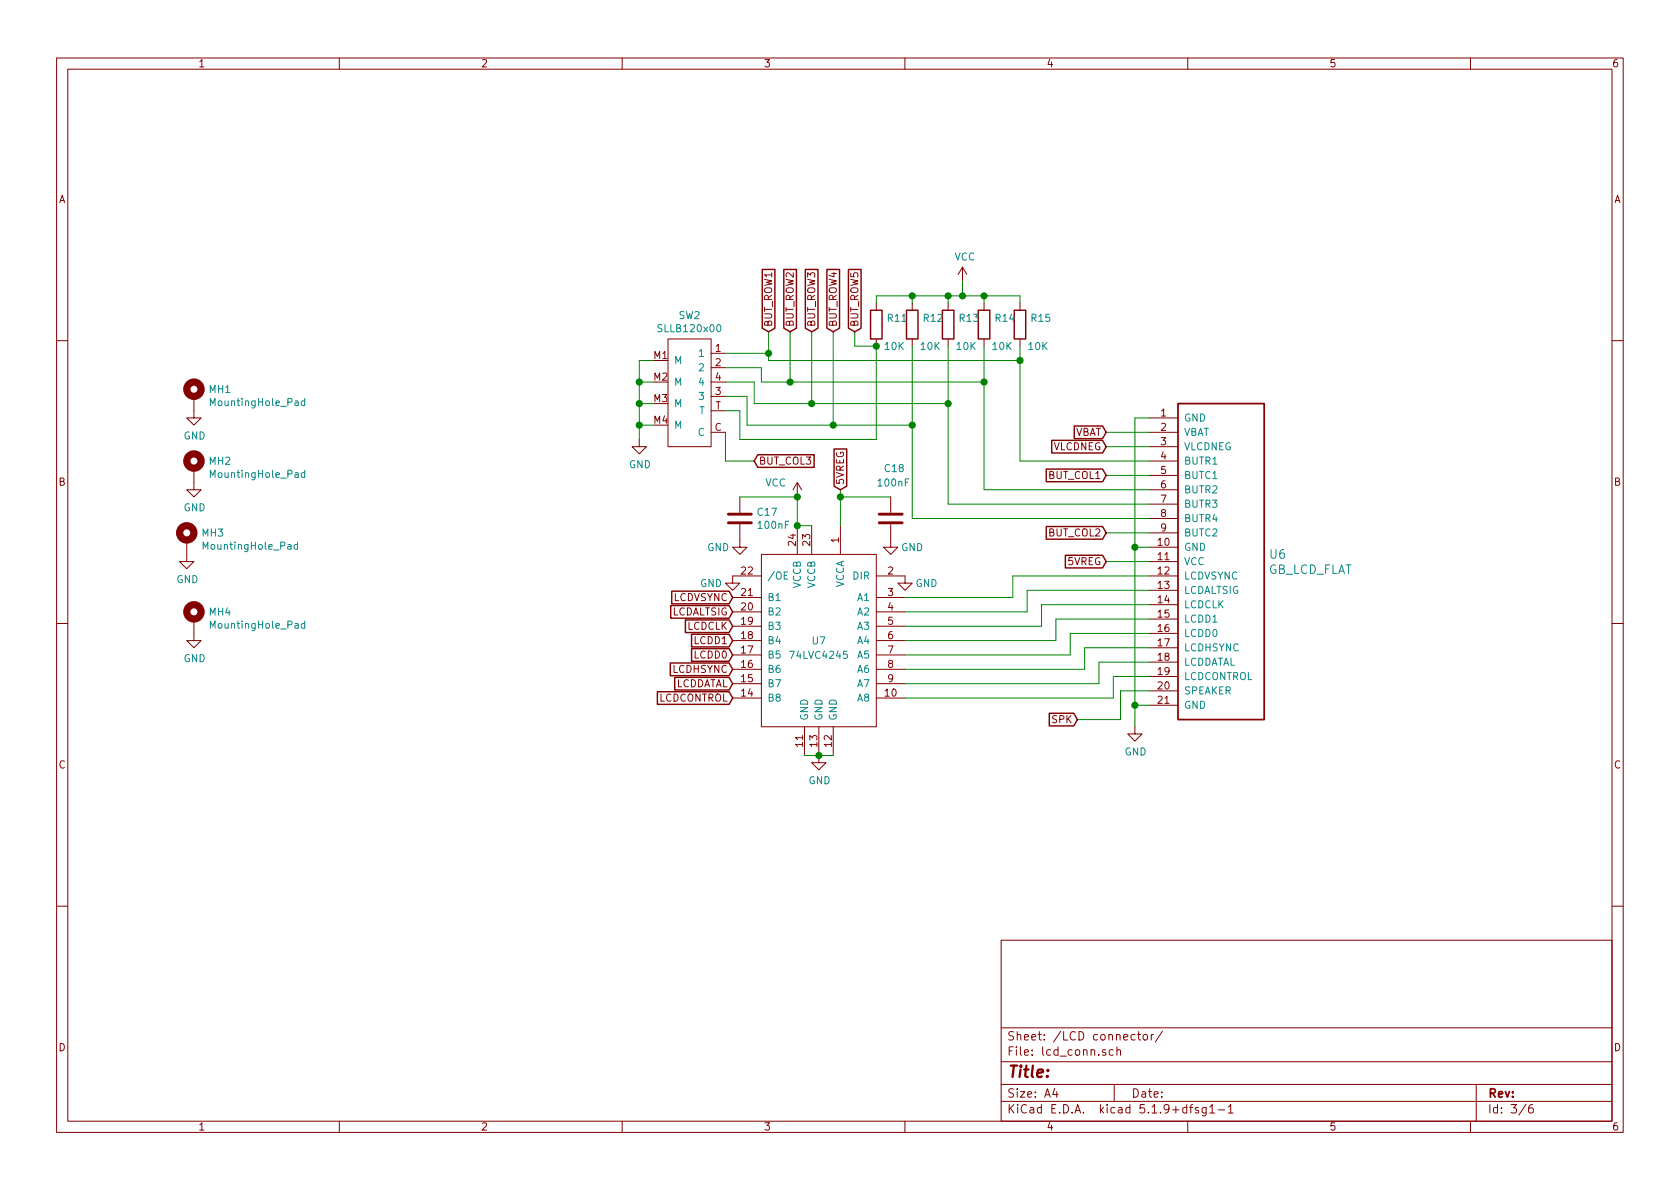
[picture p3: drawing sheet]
EESchema Schematic File Version 4
LIBS:dmgplus-cache
EELAYER 26 0
EELAYER END
$Descr A4 11693 8268
encoding utf-8
Sheet 3 6
Title ""
Date ""
Rev ""
Comp ""
Comment1 ""
Comment2 ""
Comment3 ""
Comment4 ""
$EndDescr
$Comp
L gb_lcdflat:GB_LCD_FLAT U6
U 1 1
P 8000 2900
F 0 "U6" H 8831 1953 60  0000 L CNN
F 1 "GB_LCD_FLAT" H 8831 1847 60  0000 L CNN
F 2 "dmg_footprints:fpc_conn_21pin" H 8000 2900 50  0001 C CNN
F 3 "" H 8000 2900 50  0001 C CNN
	1    8000 2900
	1    0    0    -1  
$EndComp
$Comp
L power:GND #PWR036
U 1 1
P 7900 5050
F 0 "#PWR036" H 7900 4800 50  0001 C CNN
F 1 "GND" H 7905 4877 50  0000 C CNN
F 2 "" H 7900 5050 50  0001 C CNN
F 3 "" H 7900 5050 50  0001 C CNN
	1    7900 5050
	1    0    0    -1  
$EndComp
Wire Wire Line
	8000 2900 7900 2900
Wire Wire Line
	7900 2900 7900 3800
Wire Wire Line
	8000 4900 7900 4900
Connection ~ 7900 4900
Wire Wire Line
	7900 4900 7900 5050
Wire Wire Line
	8000 3800 7900 3800
Connection ~ 7900 3800
Wire Wire Line
	7900 3800 7900 4900
Wire Wire Line
	7700 3000 8000 3000
Wire Wire Line
	8000 3100 7700 3100
Text GLabel 7700 3000 0    50   Input ~ 0
VBAT
Text GLabel 7700 3100 0    50   Input ~ 0
VLCDNEG
$Comp
L 74lvc4245:74LVC4245 U7
U 1 1
P 5700 4450
F 0 "U7" H 5700 4450 50  0000 C CNN
F 1 "74LVC4245" H 5700 4350 50  0000 C CNN
F 2 "Package_SO:TSSOP-24_4.4x7.8mm_P0.65mm" H 5100 4650 50  0001 C CNN
F 3 "" H 5100 4650 50  0001 C CNN
	1    5700 4450
	-1   0    0    -1  
$EndComp
Text GLabel 5850 3400 1    50   Input ~ 0
5VREG
Wire Wire Line
	5850 3650 5850 3450
$Comp
L Device:C C18
U 1 1
P 6200 3600
F 0 "C18" H 6150 3950 50  0000 L CNN
F 1 "100nF" H 6100 3850 50  0000 L CNN
F 2 "Capacitor_SMD:C_0603_1608Metric" H 6238 3450 50  0001 C CNN
F 3 "~" H 6200 3600 50  0001 C CNN
	1    6200 3600
	1    0    0    -1  
$EndComp
$Comp
L power:GND #PWR033
U 1 1
P 6200 3750
F 0 "#PWR033" H 6200 3500 50  0001 C CNN
F 1 "GND" H 6350 3700 50  0000 C CNN
F 2 "" H 6200 3750 50  0001 C CNN
F 3 "" H 6200 3750 50  0001 C CNN
	1    6200 3750
	1    0    0    -1  
$EndComp
Wire Wire Line
	5850 3450 6200 3450
Connection ~ 5850 3450
Wire Wire Line
	5850 3450 5850 3400
$Comp
L power:VCC #PWR031
U 1 1
P 5550 3450
F 0 "#PWR031" H 5550 3300 50  0001 C CNN
F 1 "VCC" H 5400 3550 50  0000 C CNN
F 2 "" H 5550 3450 50  0001 C CNN
F 3 "" H 5550 3450 50  0001 C CNN
	1    5550 3450
	1    0    0    -1  
$EndComp
$Comp
L Device:C C17
U 1 1
P 5150 3600
F 0 "C17" H 5265 3646 50  0000 L CNN
F 1 "100nF" H 5265 3555 50  0000 L CNN
F 2 "Capacitor_SMD:C_0603_1608Metric" H 5188 3450 50  0001 C CNN
F 3 "~" H 5150 3600 50  0001 C CNN
	1    5150 3600
	1    0    0    -1  
$EndComp
$Comp
L power:GND #PWR032
U 1 1
P 5150 3750
F 0 "#PWR032" H 5150 3500 50  0001 C CNN
F 1 "GND" H 5000 3700 50  0000 C CNN
F 2 "" H 5150 3750 50  0001 C CNN
F 3 "" H 5150 3750 50  0001 C CNN
	1    5150 3750
	1    0    0    -1  
$EndComp
Wire Wire Line
	5150 3450 5550 3450
Wire Wire Line
	5550 3650 5550 3450
$Comp
L power:GND #PWR037
U 1 1
P 5700 5250
F 0 "#PWR037" H 5700 5000 50  0001 C CNN
F 1 "GND" H 5705 5077 50  0000 C CNN
F 2 "" H 5700 5250 50  0001 C CNN
F 3 "" H 5700 5250 50  0001 C CNN
	1    5700 5250
	1    0    0    -1  
$EndComp
Text GLabel 7700 3900 0    50   Input ~ 0
5VREG
Wire Wire Line
	8000 4000 7050 4000
Wire Wire Line
	7050 4000 7050 4150
Wire Wire Line
	7050 4150 6300 4150
Wire Wire Line
	8000 4100 7150 4100
Wire Wire Line
	7150 4100 7150 4250
Wire Wire Line
	7150 4250 6300 4250
Wire Wire Line
	8000 4200 7250 4200
Wire Wire Line
	7250 4200 7250 4350
Wire Wire Line
	8000 4300 7350 4300
Wire Wire Line
	7350 4300 7350 4450
Wire Wire Line
	8000 4400 7450 4400
Wire Wire Line
	7450 4400 7450 4550
Wire Wire Line
	8000 4500 7550 4500
Wire Wire Line
	7550 4500 7550 4650
Wire Wire Line
	7550 4650 6300 4650
Wire Wire Line
	8000 4600 7650 4600
Wire Wire Line
	7650 4600 7650 4750
Wire Wire Line
	7650 4750 6300 4750
Wire Wire Line
	8000 4700 7750 4700
Wire Wire Line
	7750 4700 7750 4850
Wire Wire Line
	7750 4850 6300 4850
Wire Wire Line
	8000 4800 7800 4800
Wire Wire Line
	7800 4800 7800 5000
Wire Wire Line
	7800 5000 7500 5000
Text GLabel 7500 5000 0    50   Input ~ 0
SPK
Wire Wire Line
	6300 4350 7250 4350
Wire Wire Line
	6300 4450 7350 4450
Wire Wire Line
	6300 4550 7450 4550
Wire Wire Line
	5600 5250 5700 5250
Connection ~ 5700 5250
Wire Wire Line
	5700 5250 5800 5250
Wire Wire Line
	5550 3650 5650 3650
Connection ~ 5550 3650
Connection ~ 5550 3450
$Comp
L power:GND #PWR035
U 1 1
P 6300 4000
F 0 "#PWR035" H 6300 3750 50  0001 C CNN
F 1 "GND" H 6450 3950 50  0000 C CNN
F 2 "" H 6300 4000 50  0001 C CNN
F 3 "" H 6300 4000 50  0001 C CNN
	1    6300 4000
	1    0    0    -1  
$EndComp
$Comp
L power:GND #PWR034
U 1 1
P 5100 4000
F 0 "#PWR034" H 5100 3750 50  0001 C CNN
F 1 "GND" H 4950 3950 50  0000 C CNN
F 2 "" H 5100 4000 50  0001 C CNN
F 3 "" H 5100 4000 50  0001 C CNN
	1    5100 4000
	1    0    0    -1  
$EndComp
Text GLabel 5100 4150 0    50   Input ~ 0
LCDVSYNC
Text GLabel 5100 4250 0    50   Input ~ 0
LCDALTSIG
Text GLabel 5100 4350 0    50   Input ~ 0
LCDCLK
Text GLabel 5100 4450 0    50   Input ~ 0
LCDD1
Text GLabel 5100 4550 0    50   Input ~ 0
LCDD0
Text GLabel 5100 4650 0    50   Input ~ 0
LCDHSYNC
Text GLabel 5100 4750 0    50   Input ~ 0
LCDDATAL
Text GLabel 5100 4850 0    50   Input ~ 0
LCDCONTROL
$Comp
L Device:R R15
U 1 1
P 7100 2250
F 0 "R15" H 7170 2296 50  0000 L CNN
F 1 "10K" H 7150 2100 50  0000 L CNN
F 2 "Resistor_SMD:R_0603_1608Metric" V 7030 2250 50  0001 C CNN
F 3 "~" H 7100 2250 50  0001 C CNN
	1    7100 2250
	1    0    0    -1  
$EndComp
$Comp
L Device:R R14
U 1 1
P 6850 2250
F 0 "R14" H 6920 2296 50  0000 L CNN
F 1 "10K" H 6900 2100 50  0000 L CNN
F 2 "Resistor_SMD:R_0603_1608Metric" V 6780 2250 50  0001 C CNN
F 3 "~" H 6850 2250 50  0001 C CNN
	1    6850 2250
	1    0    0    -1  
$EndComp
$Comp
L Device:R R13
U 1 1
P 6600 2250
F 0 "R13" H 6670 2296 50  0000 L CNN
F 1 "10K" H 6650 2100 50  0000 L CNN
F 2 "Resistor_SMD:R_0603_1608Metric" V 6530 2250 50  0001 C CNN
F 3 "~" H 6600 2250 50  0001 C CNN
	1    6600 2250
	1    0    0    -1  
$EndComp
$Comp
L Device:R R12
U 1 1
P 6350 2250
F 0 "R12" H 6420 2296 50  0000 L CNN
F 1 "10K" H 6400 2100 50  0000 L CNN
F 2 "Resistor_SMD:R_0603_1608Metric" V 6280 2250 50  0001 C CNN
F 3 "~" H 6350 2250 50  0001 C CNN
	1    6350 2250
	1    0    0    -1  
$EndComp
Text GLabel 5350 2300 1    50   Input ~ 0
BUT_ROW1
Text GLabel 5500 2300 1    50   Input ~ 0
BUT_ROW2
Text GLabel 5650 2300 1    50   Input ~ 0
BUT_ROW3
Text GLabel 5800 2300 1    50   Input ~ 0
BUT_ROW4
Wire Wire Line
	8000 3200 7100 3200
Wire Wire Line
	7100 3200 7100 2500
Connection ~ 7100 2500
Wire Wire Line
	7100 2500 7100 2400
Wire Wire Line
	6850 2400 6850 2650
Wire Wire Line
	6850 3400 8000 3400
Wire Wire Line
	8000 3500 6600 3500
Wire Wire Line
	6600 3500 6600 2800
Wire Wire Line
	6350 2400 6350 2950
Wire Wire Line
	6350 3600 8000 3600
Wire Wire Line
	6350 2100 6350 2050
Wire Wire Line
	6350 2050 6600 2050
Wire Wire Line
	7100 2050 7100 2100
Wire Wire Line
	6850 2100 6850 2050
Connection ~ 6850 2050
Wire Wire Line
	6850 2050 7100 2050
Wire Wire Line
	6600 2050 6600 2100
Connection ~ 6600 2050
Wire Wire Line
	6600 2050 6700 2050
Wire Wire Line
	6700 2050 6700 1950
Connection ~ 6700 2050
Wire Wire Line
	6700 2050 6850 2050
$Comp
L power:VCC #PWR029
U 1 1
P 6700 1950
F 0 "#PWR029" H 6700 1800 50  0001 C CNN
F 1 "VCC" H 6717 2123 50  0000 C CNN
F 2 "" H 6700 1950 50  0001 C CNN
F 3 "" H 6700 1950 50  0001 C CNN
	1    6700 1950
	1    0    0    -1  
$EndComp
Connection ~ 6850 2650
Wire Wire Line
	6850 2650 6850 3400
Connection ~ 6600 2800
Wire Wire Line
	6600 2800 6600 2400
Connection ~ 6350 2950
Wire Wire Line
	6350 2950 6350 3600
Text GLabel 7700 3300 0    50   Input ~ 0
BUT_COL1
Text GLabel 7700 3700 0    50   Input ~ 0
BUT_COL2
Wire Wire Line
	7700 3300 8000 3300
Wire Wire Line
	7700 3700 8000 3700
$Comp
L alps_sllb120x00:SLLB120x00 SW2
U 1 1
P 4850 2700
F 0 "SW2" H 4900 3215 50  0000 C CNN
F 1 "SLLB120x00" H 4900 3124 50  0000 C CNN
F 2 "alps_lever_and_push:Alps_SLLB120x00" H 4850 2700 50  0001 C CNN
F 3 "" H 4850 2700 50  0001 C CNN
	1    4850 2700
	-1   0    0    -1  
$EndComp
Wire Wire Line
	5350 2500 5350 2450
Wire Wire Line
	5350 2450 5050 2450
Wire Wire Line
	5350 2500 7100 2500
Wire Wire Line
	5050 2550 5300 2550
Wire Wire Line
	5300 2550 5300 2650
Wire Wire Line
	5300 2650 5500 2650
Wire Wire Line
	5050 2650 5250 2650
Wire Wire Line
	5250 2650 5250 2800
Wire Wire Line
	5250 2800 5650 2800
Wire Wire Line
	5050 2750 5200 2750
Wire Wire Line
	5200 2750 5200 2950
Wire Wire Line
	5200 2950 5800 2950
$Comp
L power:GND #PWR030
U 1 1
P 4450 3050
F 0 "#PWR030" H 4450 2800 50  0001 C CNN
F 1 "GND" H 4455 2877 50  0000 C CNN
F 2 "" H 4450 3050 50  0001 C CNN
F 3 "" H 4450 3050 50  0001 C CNN
	1    4450 3050
	1    0    0    -1  
$EndComp
Wire Wire Line
	4550 2500 4450 2500
Wire Wire Line
	4450 2500 4450 2650
Wire Wire Line
	4550 2650 4450 2650
Connection ~ 4450 2650
Wire Wire Line
	4550 2800 4450 2800
Wire Wire Line
	4450 2650 4450 2800
Connection ~ 4450 2800
Wire Wire Line
	4450 2800 4450 2950
Wire Wire Line
	4550 2950 4450 2950
Connection ~ 4450 2950
Wire Wire Line
	4450 2950 4450 3050
Text GLabel 5250 3200 2    50   Input ~ 0
BUT_COL3
Text GLabel 5950 2300 1    50   Input ~ 0
BUT_ROW5
$Comp
L Device:R R11
U 1 1
P 6100 2250
F 0 "R11" H 6170 2296 50  0000 L CNN
F 1 "10K" H 6150 2100 50  0000 L CNN
F 2 "Resistor_SMD:R_0603_1608Metric" V 6030 2250 50  0001 C CNN
F 3 "~" H 6100 2250 50  0001 C CNN
	1    6100 2250
	1    0    0    -1  
$EndComp
Wire Wire Line
	6350 2050 6100 2050
Wire Wire Line
	6100 2050 6100 2100
Connection ~ 6350 2050
Wire Wire Line
	6100 2400 6100 3050
Wire Wire Line
	6100 3050 5150 3050
Wire Wire Line
	5150 3050 5150 2850
Wire Wire Line
	5150 2850 5050 2850
Wire Wire Line
	6100 2400 5950 2400
Wire Wire Line
	5950 2400 5950 2300
Connection ~ 6100 2400
Wire Wire Line
	5350 2300 5350 2450
Connection ~ 5350 2450
Wire Wire Line
	5500 2300 5500 2650
Connection ~ 5500 2650
Wire Wire Line
	5500 2650 6850 2650
Wire Wire Line
	5650 2300 5650 2800
Connection ~ 5650 2800
Wire Wire Line
	5650 2800 6600 2800
Wire Wire Line
	5800 2300 5800 2950
Connection ~ 5800 2950
Wire Wire Line
	5800 2950 6350 2950
Wire Wire Line
	5050 3000 5050 3200
Wire Wire Line
	5050 3200 5250 3200
Wire Wire Line
	7700 3900 8000 3900
$Comp
L Mechanical:MountingHole_Pad MH1
U 1 1
P 1350 2750
F 0 "MH1" H 1450 2801 50  0000 L CNN
F 1 "MountingHole_Pad" H 1450 2710 50  0000 L CNN
F 2 "dmg_footprints:dmg_grounding_square" H 1350 2750 50  0001 C CNN
F 3 "~" H 1350 2750 50  0001 C CNN
	1    1350 2750
	1    0    0    -1  
$EndComp
$Comp
L Mechanical:MountingHole_Pad MH2
U 1 1
P 1350 3250
F 0 "MH2" H 1450 3301 50  0000 L CNN
F 1 "MountingHole_Pad" H 1450 3210 50  0000 L CNN
F 2 "dmg_footprints:dmg_grounding_square" H 1350 3250 50  0001 C CNN
F 3 "~" H 1350 3250 50  0001 C CNN
	1    1350 3250
	1    0    0    -1  
$EndComp
$Comp
L Mechanical:MountingHole_Pad MH3
U 1 1
P 1300 3750
F 0 "MH3" H 1400 3801 50  0000 L CNN
F 1 "MountingHole_Pad" H 1400 3710 50  0000 L CNN
F 2 "dmg_footprints:dmg_groundhole_square" H 1300 3750 50  0001 C CNN
F 3 "~" H 1300 3750 50  0001 C CNN
	1    1300 3750
	1    0    0    -1  
$EndComp
$Comp
L Mechanical:MountingHole_Pad MH4
U 1 1
P 1350 4300
F 0 "MH4" H 1450 4351 50  0000 L CNN
F 1 "MountingHole_Pad" H 1450 4260 50  0000 L CNN
F 2 "dmg_footprints:dmg_groundhole_square" H 1350 4300 50  0001 C CNN
F 3 "~" H 1350 4300 50  0001 C CNN
	1    1350 4300
	1    0    0    -1  
$EndComp
$Comp
L power:GND #PWR090
U 1 1
P 1350 4400
F 0 "#PWR090" H 1350 4150 50  0001 C CNN
F 1 "GND" H 1355 4227 50  0000 C CNN
F 2 "" H 1350 4400 50  0001 C CNN
F 3 "" H 1350 4400 50  0001 C CNN
	1    1350 4400
	1    0    0    -1  
$EndComp
$Comp
L power:GND #PWR089
U 1 1
P 1300 3850
F 0 "#PWR089" H 1300 3600 50  0001 C CNN
F 1 "GND" H 1305 3677 50  0000 C CNN
F 2 "" H 1300 3850 50  0001 C CNN
F 3 "" H 1300 3850 50  0001 C CNN
	1    1300 3850
	1    0    0    -1  
$EndComp
$Comp
L power:GND #PWR088
U 1 1
P 1350 3350
F 0 "#PWR088" H 1350 3100 50  0001 C CNN
F 1 "GND" H 1355 3177 50  0000 C CNN
F 2 "" H 1350 3350 50  0001 C CNN
F 3 "" H 1350 3350 50  0001 C CNN
	1    1350 3350
	1    0    0    -1  
$EndComp
$Comp
L power:GND #PWR087
U 1 1
P 1350 2850
F 0 "#PWR087" H 1350 2600 50  0001 C CNN
F 1 "GND" H 1355 2677 50  0000 C CNN
F 2 "" H 1350 2850 50  0001 C CNN
F 3 "" H 1350 2850 50  0001 C CNN
	1    1350 2850
	1    0    0    -1  
$EndComp
$EndSCHEMATC
